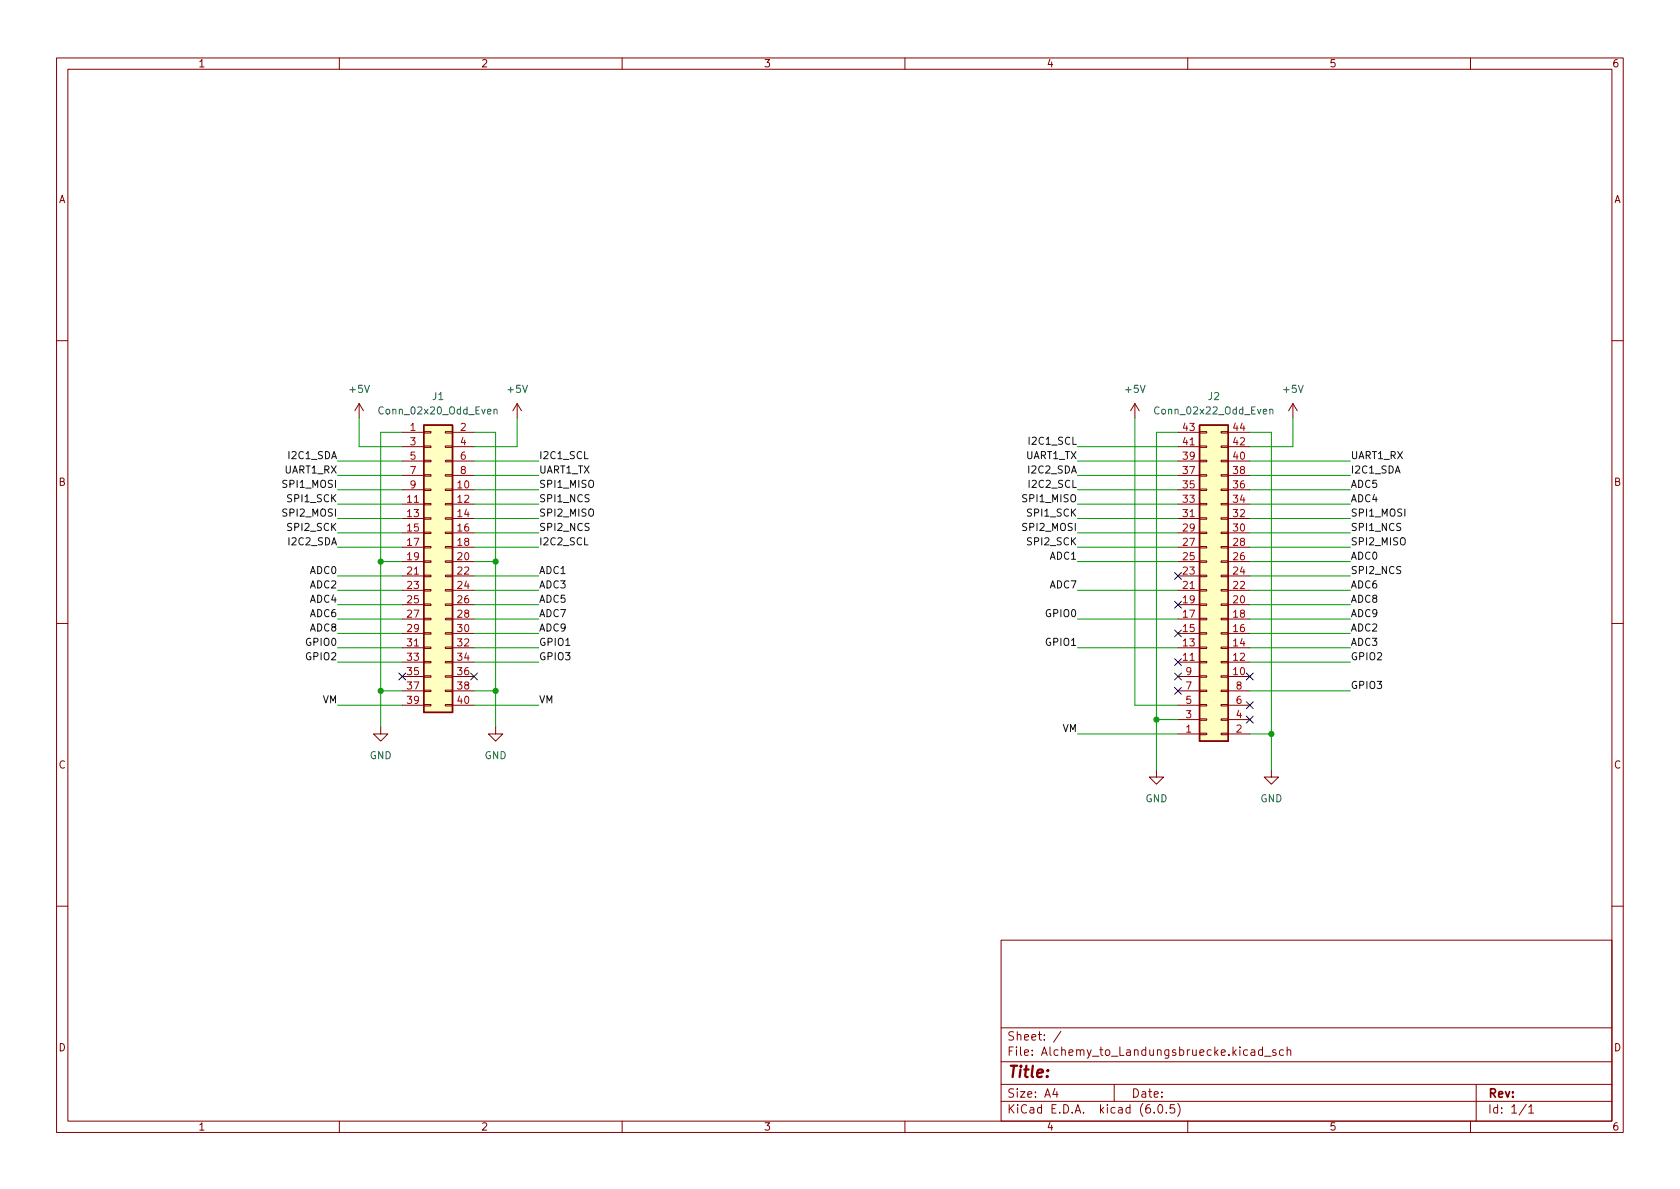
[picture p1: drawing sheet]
(kicad_sch (version 20211123) (generator eeschema)

 (paper "A4")

 (lib_symbols
  (symbol "Connector_Generic:Conn_02x20_Odd_Even" (pin_names (offset 1.016) hide) (in_bom yes) (on_board yes)
   (property "Reference" "J" (id 0) (at 1.27 25.4 0) (effects (font (size 1.27 1.27))))
   (property "Value" "Conn_02x20_Odd_Even" (id 1) (at 1.27 -27.94 0) (effects (font (size 1.27 1.27))))
   (property "Footprint" "" (id 2) (at 0 0 0) (effects (font (size 1.27 1.27)) hide))
   (property "Datasheet" "~" (id 3) (at 0 0 0) (effects (font (size 1.27 1.27)) hide))
   (symbol "Conn_02x20_Odd_Even_1_1"
    (rectangle (start -1.27 -25.273) (end 0 -25.527) (stroke (width 0.1524) (type default) (color 0 0 0 0)) (fill (type none)))
    (rectangle (start -1.27 -22.733) (end 0 -22.987) (stroke (width 0.1524) (type default) (color 0 0 0 0)) (fill (type none)))
    (rectangle (start -1.27 -20.193) (end 0 -20.447) (stroke (width 0.1524) (type default) (color 0 0 0 0)) (fill (type none)))
    (rectangle (start -1.27 -17.653) (end 0 -17.907) (stroke (width 0.1524) (type default) (color 0 0 0 0)) (fill (type none)))
    (rectangle (start -1.27 -15.113) (end 0 -15.367) (stroke (width 0.1524) (type default) (color 0 0 0 0)) (fill (type none)))
    (rectangle (start -1.27 -12.573) (end 0 -12.827) (stroke (width 0.1524) (type default) (color 0 0 0 0)) (fill (type none)))
    (rectangle (start -1.27 -10.033) (end 0 -10.287) (stroke (width 0.1524) (type default) (color 0 0 0 0)) (fill (type none)))
    (rectangle (start -1.27 -7.493) (end 0 -7.747) (stroke (width 0.1524) (type default) (color 0 0 0 0)) (fill (type none)))
    (rectangle (start -1.27 -4.953) (end 0 -5.207) (stroke (width 0.1524) (type default) (color 0 0 0 0)) (fill (type none)))
    (rectangle (start -1.27 -2.413) (end 0 -2.667) (stroke (width 0.1524) (type default) (color 0 0 0 0)) (fill (type none)))
    (rectangle (start -1.27 0.127) (end 0 -0.127) (stroke (width 0.1524) (type default) (color 0 0 0 0)) (fill (type none)))
    (rectangle (start -1.27 2.667) (end 0 2.413) (stroke (width 0.1524) (type default) (color 0 0 0 0)) (fill (type none)))
    (rectangle (start -1.27 5.207) (end 0 4.953) (stroke (width 0.1524) (type default) (color 0 0 0 0)) (fill (type none)))
    (rectangle (start -1.27 7.747) (end 0 7.493) (stroke (width 0.1524) (type default) (color 0 0 0 0)) (fill (type none)))
    (rectangle (start -1.27 10.287) (end 0 10.033) (stroke (width 0.1524) (type default) (color 0 0 0 0)) (fill (type none)))
    (rectangle (start -1.27 12.827) (end 0 12.573) (stroke (width 0.1524) (type default) (color 0 0 0 0)) (fill (type none)))
    (rectangle (start -1.27 15.367) (end 0 15.113) (stroke (width 0.1524) (type default) (color 0 0 0 0)) (fill (type none)))
    (rectangle (start -1.27 17.907) (end 0 17.653) (stroke (width 0.1524) (type default) (color 0 0 0 0)) (fill (type none)))
    (rectangle (start -1.27 20.447) (end 0 20.193) (stroke (width 0.1524) (type default) (color 0 0 0 0)) (fill (type none)))
    (rectangle (start -1.27 22.987) (end 0 22.733) (stroke (width 0.1524) (type default) (color 0 0 0 0)) (fill (type none)))
    (rectangle (start -1.27 24.13) (end 3.81 -26.67) (stroke (width 0.254) (type default) (color 0 0 0 0)) (fill (type background)))
    (rectangle (start 3.81 -25.273) (end 2.54 -25.527) (stroke (width 0.1524) (type default) (color 0 0 0 0)) (fill (type none)))
    (rectangle (start 3.81 -22.733) (end 2.54 -22.987) (stroke (width 0.1524) (type default) (color 0 0 0 0)) (fill (type none)))
    (rectangle (start 3.81 -20.193) (end 2.54 -20.447) (stroke (width 0.1524) (type default) (color 0 0 0 0)) (fill (type none)))
    (rectangle (start 3.81 -17.653) (end 2.54 -17.907) (stroke (width 0.1524) (type default) (color 0 0 0 0)) (fill (type none)))
    (rectangle (start 3.81 -15.113) (end 2.54 -15.367) (stroke (width 0.1524) (type default) (color 0 0 0 0)) (fill (type none)))
    (rectangle (start 3.81 -12.573) (end 2.54 -12.827) (stroke (width 0.1524) (type default) (color 0 0 0 0)) (fill (type none)))
    (rectangle (start 3.81 -10.033) (end 2.54 -10.287) (stroke (width 0.1524) (type default) (color 0 0 0 0)) (fill (type none)))
    (rectangle (start 3.81 -7.493) (end 2.54 -7.747) (stroke (width 0.1524) (type default) (color 0 0 0 0)) (fill (type none)))
    (rectangle (start 3.81 -4.953) (end 2.54 -5.207) (stroke (width 0.1524) (type default) (color 0 0 0 0)) (fill (type none)))
    (rectangle (start 3.81 -2.413) (end 2.54 -2.667) (stroke (width 0.1524) (type default) (color 0 0 0 0)) (fill (type none)))
    (rectangle (start 3.81 0.127) (end 2.54 -0.127) (stroke (width 0.1524) (type default) (color 0 0 0 0)) (fill (type none)))
    (rectangle (start 3.81 2.667) (end 2.54 2.413) (stroke (width 0.1524) (type default) (color 0 0 0 0)) (fill (type none)))
    (rectangle (start 3.81 5.207) (end 2.54 4.953) (stroke (width 0.1524) (type default) (color 0 0 0 0)) (fill (type none)))
    (rectangle (start 3.81 7.747) (end 2.54 7.493) (stroke (width 0.1524) (type default) (color 0 0 0 0)) (fill (type none)))
    (rectangle (start 3.81 10.287) (end 2.54 10.033) (stroke (width 0.1524) (type default) (color 0 0 0 0)) (fill (type none)))
    (rectangle (start 3.81 12.827) (end 2.54 12.573) (stroke (width 0.1524) (type default) (color 0 0 0 0)) (fill (type none)))
    (rectangle (start 3.81 15.367) (end 2.54 15.113) (stroke (width 0.1524) (type default) (color 0 0 0 0)) (fill (type none)))
    (rectangle (start 3.81 17.907) (end 2.54 17.653) (stroke (width 0.1524) (type default) (color 0 0 0 0)) (fill (type none)))
    (rectangle (start 3.81 20.447) (end 2.54 20.193) (stroke (width 0.1524) (type default) (color 0 0 0 0)) (fill (type none)))
    (rectangle (start 3.81 22.987) (end 2.54 22.733) (stroke (width 0.1524) (type default) (color 0 0 0 0)) (fill (type none)))
    (pin passive line (at -5.08 22.86 0) (length 3.81) (name "Pin_1" (effects (font (size 1.27 1.27)))) (number "1" (effects (font (size 1.27 1.27)))))
    (pin passive line (at 7.62 12.7 180) (length 3.81) (name "Pin_10" (effects (font (size 1.27 1.27)))) (number "10" (effects (font (size 1.27 1.27)))))
    (pin passive line (at -5.08 10.16 0) (length 3.81) (name "Pin_11" (effects (font (size 1.27 1.27)))) (number "11" (effects (font (size 1.27 1.27)))))
    (pin passive line (at 7.62 10.16 180) (length 3.81) (name "Pin_12" (effects (font (size 1.27 1.27)))) (number "12" (effects (font (size 1.27 1.27)))))
    (pin passive line (at -5.08 7.62 0) (length 3.81) (name "Pin_13" (effects (font (size 1.27 1.27)))) (number "13" (effects (font (size 1.27 1.27)))))
    (pin passive line (at 7.62 7.62 180) (length 3.81) (name "Pin_14" (effects (font (size 1.27 1.27)))) (number "14" (effects (font (size 1.27 1.27)))))
    (pin passive line (at -5.08 5.08 0) (length 3.81) (name "Pin_15" (effects (font (size 1.27 1.27)))) (number "15" (effects (font (size 1.27 1.27)))))
    (pin passive line (at 7.62 5.08 180) (length 3.81) (name "Pin_16" (effects (font (size 1.27 1.27)))) (number "16" (effects (font (size 1.27 1.27)))))
    (pin passive line (at -5.08 2.54 0) (length 3.81) (name "Pin_17" (effects (font (size 1.27 1.27)))) (number "17" (effects (font (size 1.27 1.27)))))
    (pin passive line (at 7.62 2.54 180) (length 3.81) (name "Pin_18" (effects (font (size 1.27 1.27)))) (number "18" (effects (font (size 1.27 1.27)))))
    (pin passive line (at -5.08 0 0) (length 3.81) (name "Pin_19" (effects (font (size 1.27 1.27)))) (number "19" (effects (font (size 1.27 1.27)))))
    (pin passive line (at 7.62 22.86 180) (length 3.81) (name "Pin_2" (effects (font (size 1.27 1.27)))) (number "2" (effects (font (size 1.27 1.27)))))
    (pin passive line (at 7.62 0 180) (length 3.81) (name "Pin_20" (effects (font (size 1.27 1.27)))) (number "20" (effects (font (size 1.27 1.27)))))
    (pin passive line (at -5.08 -2.54 0) (length 3.81) (name "Pin_21" (effects (font (size 1.27 1.27)))) (number "21" (effects (font (size 1.27 1.27)))))
    (pin passive line (at 7.62 -2.54 180) (length 3.81) (name "Pin_22" (effects (font (size 1.27 1.27)))) (number "22" (effects (font (size 1.27 1.27)))))
    (pin passive line (at -5.08 -5.08 0) (length 3.81) (name "Pin_23" (effects (font (size 1.27 1.27)))) (number "23" (effects (font (size 1.27 1.27)))))
    (pin passive line (at 7.62 -5.08 180) (length 3.81) (name "Pin_24" (effects (font (size 1.27 1.27)))) (number "24" (effects (font (size 1.27 1.27)))))
    (pin passive line (at -5.08 -7.62 0) (length 3.81) (name "Pin_25" (effects (font (size 1.27 1.27)))) (number "25" (effects (font (size 1.27 1.27)))))
    (pin passive line (at 7.62 -7.62 180) (length 3.81) (name "Pin_26" (effects (font (size 1.27 1.27)))) (number "26" (effects (font (size 1.27 1.27)))))
    (pin passive line (at -5.08 -10.16 0) (length 3.81) (name "Pin_27" (effects (font (size 1.27 1.27)))) (number "27" (effects (font (size 1.27 1.27)))))
    (pin passive line (at 7.62 -10.16 180) (length 3.81) (name "Pin_28" (effects (font (size 1.27 1.27)))) (number "28" (effects (font (size 1.27 1.27)))))
    (pin passive line (at -5.08 -12.7 0) (length 3.81) (name "Pin_29" (effects (font (size 1.27 1.27)))) (number "29" (effects (font (size 1.27 1.27)))))
    (pin passive line (at -5.08 20.32 0) (length 3.81) (name "Pin_3" (effects (font (size 1.27 1.27)))) (number "3" (effects (font (size 1.27 1.27)))))
    (pin passive line (at 7.62 -12.7 180) (length 3.81) (name "Pin_30" (effects (font (size 1.27 1.27)))) (number "30" (effects (font (size 1.27 1.27)))))
    (pin passive line (at -5.08 -15.24 0) (length 3.81) (name "Pin_31" (effects (font (size 1.27 1.27)))) (number "31" (effects (font (size 1.27 1.27)))))
    (pin passive line (at 7.62 -15.24 180) (length 3.81) (name "Pin_32" (effects (font (size 1.27 1.27)))) (number "32" (effects (font (size 1.27 1.27)))))
    (pin passive line (at -5.08 -17.78 0) (length 3.81) (name "Pin_33" (effects (font (size 1.27 1.27)))) (number "33" (effects (font (size 1.27 1.27)))))
    (pin passive line (at 7.62 -17.78 180) (length 3.81) (name "Pin_34" (effects (font (size 1.27 1.27)))) (number "34" (effects (font (size 1.27 1.27)))))
    (pin passive line (at -5.08 -20.32 0) (length 3.81) (name "Pin_35" (effects (font (size 1.27 1.27)))) (number "35" (effects (font (size 1.27 1.27)))))
    (pin passive line (at 7.62 -20.32 180) (length 3.81) (name "Pin_36" (effects (font (size 1.27 1.27)))) (number "36" (effects (font (size 1.27 1.27)))))
    (pin passive line (at -5.08 -22.86 0) (length 3.81) (name "Pin_37" (effects (font (size 1.27 1.27)))) (number "37" (effects (font (size 1.27 1.27)))))
    (pin passive line (at 7.62 -22.86 180) (length 3.81) (name "Pin_38" (effects (font (size 1.27 1.27)))) (number "38" (effects (font (size 1.27 1.27)))))
    (pin passive line (at -5.08 -25.4 0) (length 3.81) (name "Pin_39" (effects (font (size 1.27 1.27)))) (number "39" (effects (font (size 1.27 1.27)))))
    (pin passive line (at 7.62 20.32 180) (length 3.81) (name "Pin_4" (effects (font (size 1.27 1.27)))) (number "4" (effects (font (size 1.27 1.27)))))
    (pin passive line (at 7.62 -25.4 180) (length 3.81) (name "Pin_40" (effects (font (size 1.27 1.27)))) (number "40" (effects (font (size 1.27 1.27)))))
    (pin passive line (at -5.08 17.78 0) (length 3.81) (name "Pin_5" (effects (font (size 1.27 1.27)))) (number "5" (effects (font (size 1.27 1.27)))))
    (pin passive line (at 7.62 17.78 180) (length 3.81) (name "Pin_6" (effects (font (size 1.27 1.27)))) (number "6" (effects (font (size 1.27 1.27)))))
    (pin passive line (at -5.08 15.24 0) (length 3.81) (name "Pin_7" (effects (font (size 1.27 1.27)))) (number "7" (effects (font (size 1.27 1.27)))))
    (pin passive line (at 7.62 15.24 180) (length 3.81) (name "Pin_8" (effects (font (size 1.27 1.27)))) (number "8" (effects (font (size 1.27 1.27)))))
    (pin passive line (at -5.08 12.7 0) (length 3.81) (name "Pin_9" (effects (font (size 1.27 1.27)))) (number "9" (effects (font (size 1.27 1.27)))))))
  (symbol "Connector_Generic:Conn_02x22_Odd_Even" (pin_names (offset 1.016) hide) (in_bom yes) (on_board yes)
   (property "Reference" "J" (id 0) (at 1.27 27.94 0) (effects (font (size 1.27 1.27))))
   (property "Value" "Conn_02x22_Odd_Even" (id 1) (at 1.27 -30.48 0) (effects (font (size 1.27 1.27))))
   (property "Footprint" "" (id 2) (at 0 0 0) (effects (font (size 1.27 1.27)) hide))
   (property "Datasheet" "~" (id 3) (at 0 0 0) (effects (font (size 1.27 1.27)) hide))
   (symbol "Conn_02x22_Odd_Even_1_1"
    (rectangle (start -1.27 -27.813) (end 0 -28.067) (stroke (width 0.1524) (type default) (color 0 0 0 0)) (fill (type none)))
    (rectangle (start -1.27 -25.273) (end 0 -25.527) (stroke (width 0.1524) (type default) (color 0 0 0 0)) (fill (type none)))
    (rectangle (start -1.27 -22.733) (end 0 -22.987) (stroke (width 0.1524) (type default) (color 0 0 0 0)) (fill (type none)))
    (rectangle (start -1.27 -20.193) (end 0 -20.447) (stroke (width 0.1524) (type default) (color 0 0 0 0)) (fill (type none)))
    (rectangle (start -1.27 -17.653) (end 0 -17.907) (stroke (width 0.1524) (type default) (color 0 0 0 0)) (fill (type none)))
    (rectangle (start -1.27 -15.113) (end 0 -15.367) (stroke (width 0.1524) (type default) (color 0 0 0 0)) (fill (type none)))
    (rectangle (start -1.27 -12.573) (end 0 -12.827) (stroke (width 0.1524) (type default) (color 0 0 0 0)) (fill (type none)))
    (rectangle (start -1.27 -10.033) (end 0 -10.287) (stroke (width 0.1524) (type default) (color 0 0 0 0)) (fill (type none)))
    (rectangle (start -1.27 -7.493) (end 0 -7.747) (stroke (width 0.1524) (type default) (color 0 0 0 0)) (fill (type none)))
    (rectangle (start -1.27 -4.953) (end 0 -5.207) (stroke (width 0.1524) (type default) (color 0 0 0 0)) (fill (type none)))
    (rectangle (start -1.27 -2.413) (end 0 -2.667) (stroke (width 0.1524) (type default) (color 0 0 0 0)) (fill (type none)))
    (rectangle (start -1.27 0.127) (end 0 -0.127) (stroke (width 0.1524) (type default) (color 0 0 0 0)) (fill (type none)))
    (rectangle (start -1.27 2.667) (end 0 2.413) (stroke (width 0.1524) (type default) (color 0 0 0 0)) (fill (type none)))
    (rectangle (start -1.27 5.207) (end 0 4.953) (stroke (width 0.1524) (type default) (color 0 0 0 0)) (fill (type none)))
    (rectangle (start -1.27 7.747) (end 0 7.493) (stroke (width 0.1524) (type default) (color 0 0 0 0)) (fill (type none)))
    (rectangle (start -1.27 10.287) (end 0 10.033) (stroke (width 0.1524) (type default) (color 0 0 0 0)) (fill (type none)))
    (rectangle (start -1.27 12.827) (end 0 12.573) (stroke (width 0.1524) (type default) (color 0 0 0 0)) (fill (type none)))
    (rectangle (start -1.27 15.367) (end 0 15.113) (stroke (width 0.1524) (type default) (color 0 0 0 0)) (fill (type none)))
    (rectangle (start -1.27 17.907) (end 0 17.653) (stroke (width 0.1524) (type default) (color 0 0 0 0)) (fill (type none)))
    (rectangle (start -1.27 20.447) (end 0 20.193) (stroke (width 0.1524) (type default) (color 0 0 0 0)) (fill (type none)))
    (rectangle (start -1.27 22.987) (end 0 22.733) (stroke (width 0.1524) (type default) (color 0 0 0 0)) (fill (type none)))
    (rectangle (start -1.27 25.527) (end 0 25.273) (stroke (width 0.1524) (type default) (color 0 0 0 0)) (fill (type none)))
    (rectangle (start -1.27 26.67) (end 3.81 -29.21) (stroke (width 0.254) (type default) (color 0 0 0 0)) (fill (type background)))
    (rectangle (start 3.81 -27.813) (end 2.54 -28.067) (stroke (width 0.1524) (type default) (color 0 0 0 0)) (fill (type none)))
    (rectangle (start 3.81 -25.273) (end 2.54 -25.527) (stroke (width 0.1524) (type default) (color 0 0 0 0)) (fill (type none)))
    (rectangle (start 3.81 -22.733) (end 2.54 -22.987) (stroke (width 0.1524) (type default) (color 0 0 0 0)) (fill (type none)))
    (rectangle (start 3.81 -20.193) (end 2.54 -20.447) (stroke (width 0.1524) (type default) (color 0 0 0 0)) (fill (type none)))
    (rectangle (start 3.81 -17.653) (end 2.54 -17.907) (stroke (width 0.1524) (type default) (color 0 0 0 0)) (fill (type none)))
    (rectangle (start 3.81 -15.113) (end 2.54 -15.367) (stroke (width 0.1524) (type default) (color 0 0 0 0)) (fill (type none)))
    (rectangle (start 3.81 -12.573) (end 2.54 -12.827) (stroke (width 0.1524) (type default) (color 0 0 0 0)) (fill (type none)))
    (rectangle (start 3.81 -10.033) (end 2.54 -10.287) (stroke (width 0.1524) (type default) (color 0 0 0 0)) (fill (type none)))
    (rectangle (start 3.81 -7.493) (end 2.54 -7.747) (stroke (width 0.1524) (type default) (color 0 0 0 0)) (fill (type none)))
    (rectangle (start 3.81 -4.953) (end 2.54 -5.207) (stroke (width 0.1524) (type default) (color 0 0 0 0)) (fill (type none)))
    (rectangle (start 3.81 -2.413) (end 2.54 -2.667) (stroke (width 0.1524) (type default) (color 0 0 0 0)) (fill (type none)))
    (rectangle (start 3.81 0.127) (end 2.54 -0.127) (stroke (width 0.1524) (type default) (color 0 0 0 0)) (fill (type none)))
    (rectangle (start 3.81 2.667) (end 2.54 2.413) (stroke (width 0.1524) (type default) (color 0 0 0 0)) (fill (type none)))
    (rectangle (start 3.81 5.207) (end 2.54 4.953) (stroke (width 0.1524) (type default) (color 0 0 0 0)) (fill (type none)))
    (rectangle (start 3.81 7.747) (end 2.54 7.493) (stroke (width 0.1524) (type default) (color 0 0 0 0)) (fill (type none)))
    (rectangle (start 3.81 10.287) (end 2.54 10.033) (stroke (width 0.1524) (type default) (color 0 0 0 0)) (fill (type none)))
    (rectangle (start 3.81 12.827) (end 2.54 12.573) (stroke (width 0.1524) (type default) (color 0 0 0 0)) (fill (type none)))
    (rectangle (start 3.81 15.367) (end 2.54 15.113) (stroke (width 0.1524) (type default) (color 0 0 0 0)) (fill (type none)))
    (rectangle (start 3.81 17.907) (end 2.54 17.653) (stroke (width 0.1524) (type default) (color 0 0 0 0)) (fill (type none)))
    (rectangle (start 3.81 20.447) (end 2.54 20.193) (stroke (width 0.1524) (type default) (color 0 0 0 0)) (fill (type none)))
    (rectangle (start 3.81 22.987) (end 2.54 22.733) (stroke (width 0.1524) (type default) (color 0 0 0 0)) (fill (type none)))
    (rectangle (start 3.81 25.527) (end 2.54 25.273) (stroke (width 0.1524) (type default) (color 0 0 0 0)) (fill (type none)))
    (pin passive line (at -5.08 25.4 0) (length 3.81) (name "Pin_1" (effects (font (size 1.27 1.27)))) (number "1" (effects (font (size 1.27 1.27)))))
    (pin passive line (at 7.62 15.24 180) (length 3.81) (name "Pin_10" (effects (font (size 1.27 1.27)))) (number "10" (effects (font (size 1.27 1.27)))))
    (pin passive line (at -5.08 12.7 0) (length 3.81) (name "Pin_11" (effects (font (size 1.27 1.27)))) (number "11" (effects (font (size 1.27 1.27)))))
    (pin passive line (at 7.62 12.7 180) (length 3.81) (name "Pin_12" (effects (font (size 1.27 1.27)))) (number "12" (effects (font (size 1.27 1.27)))))
    (pin passive line (at -5.08 10.16 0) (length 3.81) (name "Pin_13" (effects (font (size 1.27 1.27)))) (number "13" (effects (font (size 1.27 1.27)))))
    (pin passive line (at 7.62 10.16 180) (length 3.81) (name "Pin_14" (effects (font (size 1.27 1.27)))) (number "14" (effects (font (size 1.27 1.27)))))
    (pin passive line (at -5.08 7.62 0) (length 3.81) (name "Pin_15" (effects (font (size 1.27 1.27)))) (number "15" (effects (font (size 1.27 1.27)))))
    (pin passive line (at 7.62 7.62 180) (length 3.81) (name "Pin_16" (effects (font (size 1.27 1.27)))) (number "16" (effects (font (size 1.27 1.27)))))
    (pin passive line (at -5.08 5.08 0) (length 3.81) (name "Pin_17" (effects (font (size 1.27 1.27)))) (number "17" (effects (font (size 1.27 1.27)))))
    (pin passive line (at 7.62 5.08 180) (length 3.81) (name "Pin_18" (effects (font (size 1.27 1.27)))) (number "18" (effects (font (size 1.27 1.27)))))
    (pin passive line (at -5.08 2.54 0) (length 3.81) (name "Pin_19" (effects (font (size 1.27 1.27)))) (number "19" (effects (font (size 1.27 1.27)))))
    (pin passive line (at 7.62 25.4 180) (length 3.81) (name "Pin_2" (effects (font (size 1.27 1.27)))) (number "2" (effects (font (size 1.27 1.27)))))
    (pin passive line (at 7.62 2.54 180) (length 3.81) (name "Pin_20" (effects (font (size 1.27 1.27)))) (number "20" (effects (font (size 1.27 1.27)))))
    (pin passive line (at -5.08 0 0) (length 3.81) (name "Pin_21" (effects (font (size 1.27 1.27)))) (number "21" (effects (font (size 1.27 1.27)))))
    (pin passive line (at 7.62 0 180) (length 3.81) (name "Pin_22" (effects (font (size 1.27 1.27)))) (number "22" (effects (font (size 1.27 1.27)))))
    (pin passive line (at -5.08 -2.54 0) (length 3.81) (name "Pin_23" (effects (font (size 1.27 1.27)))) (number "23" (effects (font (size 1.27 1.27)))))
    (pin passive line (at 7.62 -2.54 180) (length 3.81) (name "Pin_24" (effects (font (size 1.27 1.27)))) (number "24" (effects (font (size 1.27 1.27)))))
    (pin passive line (at -5.08 -5.08 0) (length 3.81) (name "Pin_25" (effects (font (size 1.27 1.27)))) (number "25" (effects (font (size 1.27 1.27)))))
    (pin passive line (at 7.62 -5.08 180) (length 3.81) (name "Pin_26" (effects (font (size 1.27 1.27)))) (number "26" (effects (font (size 1.27 1.27)))))
    (pin passive line (at -5.08 -7.62 0) (length 3.81) (name "Pin_27" (effects (font (size 1.27 1.27)))) (number "27" (effects (font (size 1.27 1.27)))))
    (pin passive line (at 7.62 -7.62 180) (length 3.81) (name "Pin_28" (effects (font (size 1.27 1.27)))) (number "28" (effects (font (size 1.27 1.27)))))
    (pin passive line (at -5.08 -10.16 0) (length 3.81) (name "Pin_29" (effects (font (size 1.27 1.27)))) (number "29" (effects (font (size 1.27 1.27)))))
    (pin passive line (at -5.08 22.86 0) (length 3.81) (name "Pin_3" (effects (font (size 1.27 1.27)))) (number "3" (effects (font (size 1.27 1.27)))))
    (pin passive line (at 7.62 -10.16 180) (length 3.81) (name "Pin_30" (effects (font (size 1.27 1.27)))) (number "30" (effects (font (size 1.27 1.27)))))
    (pin passive line (at -5.08 -12.7 0) (length 3.81) (name "Pin_31" (effects (font (size 1.27 1.27)))) (number "31" (effects (font (size 1.27 1.27)))))
    (pin passive line (at 7.62 -12.7 180) (length 3.81) (name "Pin_32" (effects (font (size 1.27 1.27)))) (number "32" (effects (font (size 1.27 1.27)))))
    (pin passive line (at -5.08 -15.24 0) (length 3.81) (name "Pin_33" (effects (font (size 1.27 1.27)))) (number "33" (effects (font (size 1.27 1.27)))))
    (pin passive line (at 7.62 -15.24 180) (length 3.81) (name "Pin_34" (effects (font (size 1.27 1.27)))) (number "34" (effects (font (size 1.27 1.27)))))
    (pin passive line (at -5.08 -17.78 0) (length 3.81) (name "Pin_35" (effects (font (size 1.27 1.27)))) (number "35" (effects (font (size 1.27 1.27)))))
    (pin passive line (at 7.62 -17.78 180) (length 3.81) (name "Pin_36" (effects (font (size 1.27 1.27)))) (number "36" (effects (font (size 1.27 1.27)))))
    (pin passive line (at -5.08 -20.32 0) (length 3.81) (name "Pin_37" (effects (font (size 1.27 1.27)))) (number "37" (effects (font (size 1.27 1.27)))))
    (pin passive line (at 7.62 -20.32 180) (length 3.81) (name "Pin_38" (effects (font (size 1.27 1.27)))) (number "38" (effects (font (size 1.27 1.27)))))
    (pin passive line (at -5.08 -22.86 0) (length 3.81) (name "Pin_39" (effects (font (size 1.27 1.27)))) (number "39" (effects (font (size 1.27 1.27)))))
    (pin passive line (at 7.62 22.86 180) (length 3.81) (name "Pin_4" (effects (font (size 1.27 1.27)))) (number "4" (effects (font (size 1.27 1.27)))))
    (pin passive line (at 7.62 -22.86 180) (length 3.81) (name "Pin_40" (effects (font (size 1.27 1.27)))) (number "40" (effects (font (size 1.27 1.27)))))
    (pin passive line (at -5.08 -25.4 0) (length 3.81) (name "Pin_41" (effects (font (size 1.27 1.27)))) (number "41" (effects (font (size 1.27 1.27)))))
    (pin passive line (at 7.62 -25.4 180) (length 3.81) (name "Pin_42" (effects (font (size 1.27 1.27)))) (number "42" (effects (font (size 1.27 1.27)))))
    (pin passive line (at -5.08 -27.94 0) (length 3.81) (name "Pin_43" (effects (font (size 1.27 1.27)))) (number "43" (effects (font (size 1.27 1.27)))))
    (pin passive line (at 7.62 -27.94 180) (length 3.81) (name "Pin_44" (effects (font (size 1.27 1.27)))) (number "44" (effects (font (size 1.27 1.27)))))
    (pin passive line (at -5.08 20.32 0) (length 3.81) (name "Pin_5" (effects (font (size 1.27 1.27)))) (number "5" (effects (font (size 1.27 1.27)))))
    (pin passive line (at 7.62 20.32 180) (length 3.81) (name "Pin_6" (effects (font (size 1.27 1.27)))) (number "6" (effects (font (size 1.27 1.27)))))
    (pin passive line (at -5.08 17.78 0) (length 3.81) (name "Pin_7" (effects (font (size 1.27 1.27)))) (number "7" (effects (font (size 1.27 1.27)))))
    (pin passive line (at 7.62 17.78 180) (length 3.81) (name "Pin_8" (effects (font (size 1.27 1.27)))) (number "8" (effects (font (size 1.27 1.27)))))
    (pin passive line (at -5.08 15.24 0) (length 3.81) (name "Pin_9" (effects (font (size 1.27 1.27)))) (number "9" (effects (font (size 1.27 1.27)))))))
  (symbol "power:+5V" (power) (pin_names (offset 0)) (in_bom yes) (on_board yes)
   (property "Reference" "#PWR" (id 0) (at 0 -3.81 0) (effects (font (size 1.27 1.27)) hide))
   (property "Value" "+5V" (id 1) (at 0 3.556 0) (effects (font (size 1.27 1.27))))
   (property "Footprint" "" (id 2) (at 0 0 0) (effects (font (size 1.27 1.27)) hide))
   (property "Datasheet" "" (id 3) (at 0 0 0) (effects (font (size 1.27 1.27)) hide))
   (symbol "+5V_0_1"
    (polyline (pts (xy -0.762 1.27) (xy 0 2.54)) (stroke (width 0) (type default) (color 0 0 0 0)) (fill (type none)))
    (polyline (pts (xy 0 0) (xy 0 2.54)) (stroke (width 0) (type default) (color 0 0 0 0)) (fill (type none)))
    (polyline (pts (xy 0 2.54) (xy 0.762 1.27)) (stroke (width 0) (type default) (color 0 0 0 0)) (fill (type none))))
   (symbol "+5V_1_1"
    (pin power_in line (at 0 0 90) (length 0) hide (name "+5V" (effects (font (size 1.27 1.27)))) (number "1" (effects (font (size 1.27 1.27)))))))
  (symbol "power:GND" (power) (pin_names (offset 0)) (in_bom yes) (on_board yes)
   (property "Reference" "#PWR" (id 0) (at 0 -6.35 0) (effects (font (size 1.27 1.27)) hide))
   (property "Value" "GND" (id 1) (at 0 -3.81 0) (effects (font (size 1.27 1.27))))
   (property "Footprint" "" (id 2) (at 0 0 0) (effects (font (size 1.27 1.27)) hide))
   (property "Datasheet" "" (id 3) (at 0 0 0) (effects (font (size 1.27 1.27)) hide))
   (symbol "GND_0_1"
    (polyline (pts (xy 0 0) (xy 0 -1.27) (xy 1.27 -1.27) (xy 0 -2.54) (xy -1.27 -1.27) (xy 0 -1.27)) (stroke (width 0) (type default) (color 0 0 0 0)) (fill (type none))))
   (symbol "GND_1_1"
    (pin power_in line (at 0 0 270) (length 0) hide (name "GND" (effects (font (size 1.27 1.27)))) (number "1" (effects (font (size 1.27 1.27))))))))

 (junction (at 67.31 121.92) (diameter 0) (color 0 0 0 0))
 (junction (at 67.31 99.06) (diameter 0) (color 0 0 0 0))
 (junction (at 224.79 129.54) (diameter 0) (color 0 0 0 0))
 (junction (at 87.63 121.92) (diameter 0) (color 0 0 0 0))
 (junction (at 204.47 127) (diameter 0) (color 0 0 0 0))
 (junction (at 87.63 99.06) (diameter 0) (color 0 0 0 0))

 (no_connect (at 83.82 119.38))
 (no_connect (at 71.12 119.38))
 (no_connect (at 208.28 106.68))
 (no_connect (at 220.98 119.38))
 (no_connect (at 208.28 119.38))
 (no_connect (at 208.28 116.84))
 (no_connect (at 208.28 111.76))
 (no_connect (at 208.28 121.92))
 (no_connect (at 220.98 127))
 (no_connect (at 220.98 124.46))
 (no_connect (at 208.28 101.6))

 (wire (pts (xy 190.5 91.44) (xy 208.28 91.44)) (stroke (width 0) (type default) (color 0 0 0 0)))
 (wire (pts (xy 220.98 101.6) (xy 238.76 101.6)) (stroke (width 0) (type default) (color 0 0 0 0)))
 (wire (pts (xy 190.5 93.98) (xy 208.28 93.98)) (stroke (width 0) (type default) (color 0 0 0 0)))
 (wire (pts (xy 59.69 124.46) (xy 71.12 124.46)) (stroke (width 0) (type default) (color 0 0 0 0)))
 (wire (pts (xy 67.31 99.06) (xy 67.31 76.2)) (stroke (width 0) (type default) (color 0 0 0 0)))
 (wire (pts (xy 220.98 129.54) (xy 224.79 129.54)) (stroke (width 0) (type default) (color 0 0 0 0)))
 (wire (pts (xy 59.69 91.44) (xy 71.12 91.44)) (stroke (width 0) (type default) (color 0 0 0 0)))
 (wire (pts (xy 220.98 93.98) (xy 238.76 93.98)) (stroke (width 0) (type default) (color 0 0 0 0)))
 (wire (pts (xy 59.69 96.52) (xy 71.12 96.52)) (stroke (width 0) (type default) (color 0 0 0 0)))
 (wire (pts (xy 190.5 86.36) (xy 208.28 86.36)) (stroke (width 0) (type default) (color 0 0 0 0)))
 (wire (pts (xy 220.98 109.22) (xy 238.76 109.22)) (stroke (width 0) (type default) (color 0 0 0 0)))
 (wire (pts (xy 190.5 129.54) (xy 208.28 129.54)) (stroke (width 0) (type default) (color 0 0 0 0)))
 (wire (pts (xy 59.69 101.6) (xy 71.12 101.6)) (stroke (width 0) (type default) (color 0 0 0 0)))
 (wire (pts (xy 83.82 116.84) (xy 95.25 116.84)) (stroke (width 0) (type default) (color 0 0 0 0)))
 (wire (pts (xy 59.69 86.36) (xy 71.12 86.36)) (stroke (width 0) (type default) (color 0 0 0 0)))
 (wire (pts (xy 83.82 114.3) (xy 95.25 114.3)) (stroke (width 0) (type default) (color 0 0 0 0)))
 (wire (pts (xy 83.82 81.28) (xy 95.25 81.28)) (stroke (width 0) (type default) (color 0 0 0 0)))
 (wire (pts (xy 59.69 106.68) (xy 71.12 106.68)) (stroke (width 0) (type default) (color 0 0 0 0)))
 (wire (pts (xy 87.63 76.2) (xy 87.63 99.06)) (stroke (width 0) (type default) (color 0 0 0 0)))
 (wire (pts (xy 67.31 99.06) (xy 71.12 99.06)) (stroke (width 0) (type default) (color 0 0 0 0)))
 (wire (pts (xy 83.82 99.06) (xy 87.63 99.06)) (stroke (width 0) (type default) (color 0 0 0 0)))
 (wire (pts (xy 71.12 78.74) (xy 63.5 78.74)) (stroke (width 0) (type default) (color 0 0 0 0)))
 (wire (pts (xy 220.98 88.9) (xy 238.76 88.9)) (stroke (width 0) (type default) (color 0 0 0 0)))
 (wire (pts (xy 87.63 121.92) (xy 87.63 128.27)) (stroke (width 0) (type default) (color 0 0 0 0)))
 (wire (pts (xy 59.69 111.76) (xy 71.12 111.76)) (stroke (width 0) (type default) (color 0 0 0 0)))
 (wire (pts (xy 83.82 78.74) (xy 91.44 78.74)) (stroke (width 0) (type default) (color 0 0 0 0)))
 (wire (pts (xy 87.63 99.06) (xy 87.63 121.92)) (stroke (width 0) (type default) (color 0 0 0 0)))
 (wire (pts (xy 83.82 76.2) (xy 87.63 76.2)) (stroke (width 0) (type default) (color 0 0 0 0)))
 (wire (pts (xy 67.31 121.92) (xy 67.31 99.06)) (stroke (width 0) (type default) (color 0 0 0 0)))
 (wire (pts (xy 83.82 91.44) (xy 95.25 91.44)) (stroke (width 0) (type default) (color 0 0 0 0)))
 (wire (pts (xy 208.28 76.2) (xy 204.47 76.2)) (stroke (width 0) (type default) (color 0 0 0 0)))
 (wire (pts (xy 83.82 109.22) (xy 95.25 109.22)) (stroke (width 0) (type default) (color 0 0 0 0)))
 (wire (pts (xy 220.98 99.06) (xy 238.76 99.06)) (stroke (width 0) (type default) (color 0 0 0 0)))
 (wire (pts (xy 83.82 101.6) (xy 95.25 101.6)) (stroke (width 0) (type default) (color 0 0 0 0)))
 (wire (pts (xy 83.82 88.9) (xy 95.25 88.9)) (stroke (width 0) (type default) (color 0 0 0 0)))
 (wire (pts (xy 59.69 109.22) (xy 71.12 109.22)) (stroke (width 0) (type default) (color 0 0 0 0)))
 (wire (pts (xy 59.69 93.98) (xy 71.12 93.98)) (stroke (width 0) (type default) (color 0 0 0 0)))
 (wire (pts (xy 83.82 96.52) (xy 95.25 96.52)) (stroke (width 0) (type default) (color 0 0 0 0)))
 (wire (pts (xy 224.79 76.2) (xy 220.98 76.2)) (stroke (width 0) (type default) (color 0 0 0 0)))
 (wire (pts (xy 59.69 88.9) (xy 71.12 88.9)) (stroke (width 0) (type default) (color 0 0 0 0)))
 (wire (pts (xy 190.5 78.74) (xy 208.28 78.74)) (stroke (width 0) (type default) (color 0 0 0 0)))
 (wire (pts (xy 204.47 127) (xy 208.28 127)) (stroke (width 0) (type default) (color 0 0 0 0)))
 (wire (pts (xy 220.98 111.76) (xy 238.76 111.76)) (stroke (width 0) (type default) (color 0 0 0 0)))
 (wire (pts (xy 59.69 81.28) (xy 71.12 81.28)) (stroke (width 0) (type default) (color 0 0 0 0)))
 (wire (pts (xy 83.82 93.98) (xy 95.25 93.98)) (stroke (width 0) (type default) (color 0 0 0 0)))
 (wire (pts (xy 220.98 83.82) (xy 238.76 83.82)) (stroke (width 0) (type default) (color 0 0 0 0)))
 (wire (pts (xy 220.98 91.44) (xy 238.76 91.44)) (stroke (width 0) (type default) (color 0 0 0 0)))
 (wire (pts (xy 204.47 127) (xy 204.47 135.89)) (stroke (width 0) (type default) (color 0 0 0 0)))
 (wire (pts (xy 83.82 83.82) (xy 95.25 83.82)) (stroke (width 0) (type default) (color 0 0 0 0)))
 (wire (pts (xy 67.31 128.27) (xy 67.31 121.92)) (stroke (width 0) (type default) (color 0 0 0 0)))
 (wire (pts (xy 83.82 104.14) (xy 95.25 104.14)) (stroke (width 0) (type default) (color 0 0 0 0)))
 (wire (pts (xy 83.82 106.68) (xy 95.25 106.68)) (stroke (width 0) (type default) (color 0 0 0 0)))
 (wire (pts (xy 220.98 121.92) (xy 238.76 121.92)) (stroke (width 0) (type default) (color 0 0 0 0)))
 (wire (pts (xy 190.5 88.9) (xy 208.28 88.9)) (stroke (width 0) (type default) (color 0 0 0 0)))
 (wire (pts (xy 220.98 104.14) (xy 238.76 104.14)) (stroke (width 0) (type default) (color 0 0 0 0)))
 (wire (pts (xy 59.69 83.82) (xy 71.12 83.82)) (stroke (width 0) (type default) (color 0 0 0 0)))
 (wire (pts (xy 190.5 96.52) (xy 208.28 96.52)) (stroke (width 0) (type default) (color 0 0 0 0)))
 (wire (pts (xy 220.98 96.52) (xy 238.76 96.52)) (stroke (width 0) (type default) (color 0 0 0 0)))
 (wire (pts (xy 67.31 76.2) (xy 71.12 76.2)) (stroke (width 0) (type default) (color 0 0 0 0)))
 (wire (pts (xy 91.44 78.74) (xy 91.44 73.66)) (stroke (width 0) (type default) (color 0 0 0 0)))
 (wire (pts (xy 83.82 121.92) (xy 87.63 121.92)) (stroke (width 0) (type default) (color 0 0 0 0)))
 (wire (pts (xy 59.69 114.3) (xy 71.12 114.3)) (stroke (width 0) (type default) (color 0 0 0 0)))
 (wire (pts (xy 224.79 129.54) (xy 224.79 76.2)) (stroke (width 0) (type default) (color 0 0 0 0)))
 (wire (pts (xy 59.69 116.84) (xy 71.12 116.84)) (stroke (width 0) (type default) (color 0 0 0 0)))
 (wire (pts (xy 220.98 78.74) (xy 228.6 78.74)) (stroke (width 0) (type default) (color 0 0 0 0)))
 (wire (pts (xy 190.5 83.82) (xy 208.28 83.82)) (stroke (width 0) (type default) (color 0 0 0 0)))
 (wire (pts (xy 59.69 104.14) (xy 71.12 104.14)) (stroke (width 0) (type default) (color 0 0 0 0)))
 (wire (pts (xy 220.98 86.36) (xy 238.76 86.36)) (stroke (width 0) (type default) (color 0 0 0 0)))
 (wire (pts (xy 190.5 109.22) (xy 208.28 109.22)) (stroke (width 0) (type default) (color 0 0 0 0)))
 (wire (pts (xy 67.31 121.92) (xy 71.12 121.92)) (stroke (width 0) (type default) (color 0 0 0 0)))
 (wire (pts (xy 204.47 76.2) (xy 204.47 127)) (stroke (width 0) (type default) (color 0 0 0 0)))
 (wire (pts (xy 220.98 114.3) (xy 238.76 114.3)) (stroke (width 0) (type default) (color 0 0 0 0)))
 (wire (pts (xy 83.82 86.36) (xy 95.25 86.36)) (stroke (width 0) (type default) (color 0 0 0 0)))
 (wire (pts (xy 200.66 124.46) (xy 200.66 73.66)) (stroke (width 0) (type default) (color 0 0 0 0)))
 (wire (pts (xy 220.98 106.68) (xy 238.76 106.68)) (stroke (width 0) (type default) (color 0 0 0 0)))
 (wire (pts (xy 83.82 124.46) (xy 95.25 124.46)) (stroke (width 0) (type default) (color 0 0 0 0)))
 (wire (pts (xy 220.98 116.84) (xy 238.76 116.84)) (stroke (width 0) (type default) (color 0 0 0 0)))
 (wire (pts (xy 190.5 81.28) (xy 208.28 81.28)) (stroke (width 0) (type default) (color 0 0 0 0)))
 (wire (pts (xy 63.5 78.74) (xy 63.5 73.66)) (stroke (width 0) (type default) (color 0 0 0 0)))
 (wire (pts (xy 228.6 78.74) (xy 228.6 73.66)) (stroke (width 0) (type default) (color 0 0 0 0)))
 (wire (pts (xy 220.98 81.28) (xy 238.76 81.28)) (stroke (width 0) (type default) (color 0 0 0 0)))
 (wire (pts (xy 190.5 99.06) (xy 208.28 99.06)) (stroke (width 0) (type default) (color 0 0 0 0)))
 (wire (pts (xy 190.5 104.14) (xy 208.28 104.14)) (stroke (width 0) (type default) (color 0 0 0 0)))
 (wire (pts (xy 208.28 124.46) (xy 200.66 124.46)) (stroke (width 0) (type default) (color 0 0 0 0)))
 (wire (pts (xy 83.82 111.76) (xy 95.25 111.76)) (stroke (width 0) (type default) (color 0 0 0 0)))
 (wire (pts (xy 224.79 135.89) (xy 224.79 129.54)) (stroke (width 0) (type default) (color 0 0 0 0)))
 (wire (pts (xy 190.5 114.3) (xy 208.28 114.3)) (stroke (width 0) (type default) (color 0 0 0 0)))

 (label "ADC7" (at 95.25 109.22 0) (effects (font (size 1.27 1.27)) (justify left bottom)))
 (label "ADC9" (at 95.25 111.76 0) (effects (font (size 1.27 1.27)) (justify left bottom)))
 (label "ADC6" (at 238.76 104.14 0) (effects (font (size 1.27 1.27)) (justify left bottom)))
 (label "SPI1_MISO" (at 95.25 86.36 0) (effects (font (size 1.27 1.27)) (justify left bottom)))
 (label "ADC0" (at 238.76 99.06 0) (effects (font (size 1.27 1.27)) (justify left bottom)))
 (label "ADC8" (at 59.69 111.76 180) (effects (font (size 1.27 1.27)) (justify right bottom)))
 (label "ADC6" (at 59.69 109.22 180) (effects (font (size 1.27 1.27)) (justify right bottom)))
 (label "SPI1_MOSI" (at 59.69 86.36 180) (effects (font (size 1.27 1.27)) (justify right bottom)))
 (label "I2C2_SDA" (at 59.69 96.52 180) (effects (font (size 1.27 1.27)) (justify right bottom)))
 (label "VM" (at 59.69 124.46 180) (effects (font (size 1.27 1.27)) (justify right bottom)))
 (label "SPI1_SCK" (at 190.5 91.44 180) (effects (font (size 1.27 1.27)) (justify right bottom)))
 (label "ADC5" (at 95.25 106.68 0) (effects (font (size 1.27 1.27)) (justify left bottom)))
 (label "GPIO3" (at 95.25 116.84 0) (effects (font (size 1.27 1.27)) (justify left bottom)))
 (label "SPI2_SCK" (at 59.69 93.98 180) (effects (font (size 1.27 1.27)) (justify right bottom)))
 (label "ADC9" (at 238.76 109.22 0) (effects (font (size 1.27 1.27)) (justify left bottom)))
 (label "ADC3" (at 95.25 104.14 0) (effects (font (size 1.27 1.27)) (justify left bottom)))
 (label "SPI2_MISO" (at 95.25 91.44 0) (effects (font (size 1.27 1.27)) (justify left bottom)))
 (label "GPIO2" (at 59.69 116.84 180) (effects (font (size 1.27 1.27)) (justify right bottom)))
 (label "SPI2_SCK" (at 190.5 96.52 180) (effects (font (size 1.27 1.27)) (justify right bottom)))
 (label "I2C2_SCL" (at 95.25 96.52 0) (effects (font (size 1.27 1.27)) (justify left bottom)))
 (label "I2C1_SDA" (at 238.76 83.82 0) (effects (font (size 1.27 1.27)) (justify left bottom)))
 (label "GPIO3" (at 238.76 121.92 0) (effects (font (size 1.27 1.27)) (justify left bottom)))
 (label "SPI2_MISO" (at 238.76 96.52 0) (effects (font (size 1.27 1.27)) (justify left bottom)))
 (label "UART1_RX" (at 238.76 81.28 0) (effects (font (size 1.27 1.27)) (justify left bottom)))
 (label "ADC2" (at 59.69 104.14 180) (effects (font (size 1.27 1.27)) (justify right bottom)))
 (label "GPIO0" (at 190.5 109.22 180) (effects (font (size 1.27 1.27)) (justify right bottom)))
 (label "I2C1_SCL" (at 95.25 81.28 0) (effects (font (size 1.27 1.27)) (justify left bottom)))
 (label "I2C1_SDA" (at 59.69 81.28 180) (effects (font (size 1.27 1.27)) (justify right bottom)))
 (label "SPI1_NCS" (at 95.25 88.9 0) (effects (font (size 1.27 1.27)) (justify left bottom)))
 (label "ADC7" (at 190.5 104.14 180) (effects (font (size 1.27 1.27)) (justify right bottom)))
 (label "GPIO2" (at 238.76 116.84 0) (effects (font (size 1.27 1.27)) (justify left bottom)))
 (label "SPI2_NCS" (at 95.25 93.98 0) (effects (font (size 1.27 1.27)) (justify left bottom)))
 (label "ADC1" (at 95.25 101.6 0) (effects (font (size 1.27 1.27)) (justify left bottom)))
 (label "ADC4" (at 238.76 88.9 0) (effects (font (size 1.27 1.27)) (justify left bottom)))
 (label "SPI2_MOSI" (at 190.5 93.98 180) (effects (font (size 1.27 1.27)) (justify right bottom)))
 (label "SPI1_SCK" (at 59.69 88.9 180) (effects (font (size 1.27 1.27)) (justify right bottom)))
 (label "GPIO1" (at 95.25 114.3 0) (effects (font (size 1.27 1.27)) (justify left bottom)))
 (label "I2C2_SCL" (at 190.5 86.36 180) (effects (font (size 1.27 1.27)) (justify right bottom)))
 (label "UART1_TX" (at 190.5 81.28 180) (effects (font (size 1.27 1.27)) (justify right bottom)))
 (label "ADC1" (at 190.5 99.06 180) (effects (font (size 1.27 1.27)) (justify right bottom)))
 (label "VM" (at 190.5 129.54 180) (effects (font (size 1.27 1.27)) (justify right bottom)))
 (label "SPI1_NCS" (at 238.76 93.98 0) (effects (font (size 1.27 1.27)) (justify left bottom)))
 (label "ADC3" (at 238.76 114.3 0) (effects (font (size 1.27 1.27)) (justify left bottom)))
 (label "SPI1_MOSI" (at 238.76 91.44 0) (effects (font (size 1.27 1.27)) (justify left bottom)))
 (label "UART1_RX" (at 59.69 83.82 180) (effects (font (size 1.27 1.27)) (justify right bottom)))
 (label "GPIO0" (at 59.69 114.3 180) (effects (font (size 1.27 1.27)) (justify right bottom)))
 (label "GPIO1" (at 190.5 114.3 180) (effects (font (size 1.27 1.27)) (justify right bottom)))
 (label "SPI1_MISO" (at 190.5 88.9 180) (effects (font (size 1.27 1.27)) (justify right bottom)))
 (label "SPI2_NCS" (at 238.76 101.6 0) (effects (font (size 1.27 1.27)) (justify left bottom)))
 (label "I2C2_SDA" (at 190.5 83.82 180) (effects (font (size 1.27 1.27)) (justify right bottom)))
 (label "ADC8" (at 238.76 106.68 0) (effects (font (size 1.27 1.27)) (justify left bottom)))
 (label "ADC5" (at 238.76 86.36 0) (effects (font (size 1.27 1.27)) (justify left bottom)))
 (label "ADC4" (at 59.69 106.68 180) (effects (font (size 1.27 1.27)) (justify right bottom)))
 (label "VM" (at 95.25 124.46 0) (effects (font (size 1.27 1.27)) (justify left bottom)))
 (label "SPI2_MOSI" (at 59.69 91.44 180) (effects (font (size 1.27 1.27)) (justify right bottom)))
 (label "I2C1_SCL" (at 190.5 78.74 180) (effects (font (size 1.27 1.27)) (justify right bottom)))
 (label "UART1_TX" (at 95.25 83.82 0) (effects (font (size 1.27 1.27)) (justify left bottom)))
 (label "ADC0" (at 59.69 101.6 180) (effects (font (size 1.27 1.27)) (justify right bottom)))
 (label "ADC2" (at 238.76 111.76 0) (effects (font (size 1.27 1.27)) (justify left bottom)))

 (symbol (lib_id "power:GND") (at 224.79 135.89 0) (unit 1) (in_bom yes) (on_board yes) (fields_autoplaced)
  (property "Reference" "#PWR0107" (id 0) (at 224.79 142.24 0) (effects (font (size 1.27 1.27)) hide))
  (property "Value" "GND" (id 1) (at 224.79 140.97 0))
  (property "Footprint" "" (id 2) (at 224.79 135.89 0) (effects (font (size 1.27 1.27)) hide))
  (property "Datasheet" "" (id 3) (at 224.79 135.89 0) (effects (font (size 1.27 1.27)) hide)) (pin "1"))

 (symbol (lib_id "power:+5V") (at 91.44 73.66 0) (unit 1) (in_bom yes) (on_board yes) (fields_autoplaced)
  (property "Reference" "#PWR0106" (id 0) (at 91.44 77.47 0) (effects (font (size 1.27 1.27)) hide))
  (property "Value" "+5V" (id 1) (at 91.44 68.58 0))
  (property "Footprint" "" (id 2) (at 91.44 73.66 0) (effects (font (size 1.27 1.27)) hide))
  (property "Datasheet" "" (id 3) (at 91.44 73.66 0) (effects (font (size 1.27 1.27)) hide)) (pin "1"))

 (symbol (lib_id "power:+5V") (at 228.6 73.66 0) (unit 1) (in_bom yes) (on_board yes) (fields_autoplaced)
  (property "Reference" "#PWR0104" (id 0) (at 228.6 77.47 0) (effects (font (size 1.27 1.27)) hide))
  (property "Value" "+5V" (id 1) (at 228.6 68.58 0))
  (property "Footprint" "" (id 2) (at 228.6 73.66 0) (effects (font (size 1.27 1.27)) hide))
  (property "Datasheet" "" (id 3) (at 228.6 73.66 0) (effects (font (size 1.27 1.27)) hide)) (pin "1"))

 (symbol (lib_id "Connector_Generic:Conn_02x20_Odd_Even") (at 76.2 99.06 0) (unit 1) (in_bom yes) (on_board yes) (fields_autoplaced)
  (property "Reference" "J1" (id 0) (at 77.47 69.85 0))
  (property "Value" "Conn_02x20_Odd_Even" (id 1) (at 77.47 72.39 0))
  (property "Footprint" "pmod-conn_6x2:con_Alchemy_mirrored" (id 2) (at 76.2 99.06 0) (effects (font (size 1.27 1.27)) hide))
  (property "Datasheet" "~" (id 3) (at 76.2 99.06 0) (effects (font (size 1.27 1.27)) hide)) (pin "1") (pin "10") (pin "11") (pin "12") (pin "13") (pin "14") (pin "15") (pin "16") (pin "17") (pin "18") (pin "19") (pin "2") (pin "20") (pin "21") (pin "22") (pin "23") (pin "24") (pin "25") (pin "26") (pin "27") (pin "28") (pin "29") (pin "3") (pin "30") (pin "31") (pin "32") (pin "33") (pin "34") (pin "35") (pin "36") (pin "37") (pin "38") (pin "39") (pin "4") (pin "40") (pin "5") (pin "6") (pin "7") (pin "8") (pin "9"))

 (symbol (lib_id "power:GND") (at 67.31 128.27 0) (unit 1) (in_bom yes) (on_board yes) (fields_autoplaced)
  (property "Reference" "#PWR0101" (id 0) (at 67.31 134.62 0) (effects (font (size 1.27 1.27)) hide))
  (property "Value" "GND" (id 1) (at 67.31 133.35 0))
  (property "Footprint" "" (id 2) (at 67.31 128.27 0) (effects (font (size 1.27 1.27)) hide))
  (property "Datasheet" "" (id 3) (at 67.31 128.27 0) (effects (font (size 1.27 1.27)) hide)) (pin "1"))

 (symbol (lib_id "power:GND") (at 204.47 135.89 0) (unit 1) (in_bom yes) (on_board yes) (fields_autoplaced)
  (property "Reference" "#PWR0108" (id 0) (at 204.47 142.24 0) (effects (font (size 1.27 1.27)) hide))
  (property "Value" "GND" (id 1) (at 204.47 140.97 0))
  (property "Footprint" "" (id 2) (at 204.47 135.89 0) (effects (font (size 1.27 1.27)) hide))
  (property "Datasheet" "" (id 3) (at 204.47 135.89 0) (effects (font (size 1.27 1.27)) hide)) (pin "1"))

 (symbol (lib_id "power:GND") (at 87.63 128.27 0) (unit 1) (in_bom yes) (on_board yes) (fields_autoplaced)
  (property "Reference" "#PWR0102" (id 0) (at 87.63 134.62 0) (effects (font (size 1.27 1.27)) hide))
  (property "Value" "GND" (id 1) (at 87.63 133.35 0))
  (property "Footprint" "" (id 2) (at 87.63 128.27 0) (effects (font (size 1.27 1.27)) hide))
  (property "Datasheet" "" (id 3) (at 87.63 128.27 0) (effects (font (size 1.27 1.27)) hide)) (pin "1"))

 (symbol (lib_id "power:+5V") (at 200.66 73.66 0) (unit 1) (in_bom yes) (on_board yes) (fields_autoplaced)
  (property "Reference" "#PWR0103" (id 0) (at 200.66 77.47 0) (effects (font (size 1.27 1.27)) hide))
  (property "Value" "+5V" (id 1) (at 200.66 68.58 0))
  (property "Footprint" "" (id 2) (at 200.66 73.66 0) (effects (font (size 1.27 1.27)) hide))
  (property "Datasheet" "" (id 3) (at 200.66 73.66 0) (effects (font (size 1.27 1.27)) hide)) (pin "1"))

 (symbol (lib_id "power:+5V") (at 63.5 73.66 0) (unit 1) (in_bom yes) (on_board yes) (fields_autoplaced)
  (property "Reference" "#PWR0105" (id 0) (at 63.5 77.47 0) (effects (font (size 1.27 1.27)) hide))
  (property "Value" "+5V" (id 1) (at 63.5 68.58 0))
  (property "Footprint" "" (id 2) (at 63.5 73.66 0) (effects (font (size 1.27 1.27)) hide))
  (property "Datasheet" "" (id 3) (at 63.5 73.66 0) (effects (font (size 1.27 1.27)) hide)) (pin "1"))

 (symbol (lib_id "Connector_Generic:Conn_02x22_Odd_Even") (at 213.36 104.14 0) (mirror x) (unit 1) (in_bom yes) (on_board yes) (fields_autoplaced)
  (property "Reference" "J2" (id 0) (at 214.63 69.85 0))
  (property "Value" "Conn_02x22_Odd_Even" (id 1) (at 214.63 72.39 0))
  (property "Footprint" "Connector_PinHeader_2.54mm:PinHeader_2x22_P2.54mm_Vertical" (id 2) (at 213.36 104.14 0) (effects (font (size 1.27 1.27)) hide))
  (property "Datasheet" "~" (id 3) (at 213.36 104.14 0) (effects (font (size 1.27 1.27)) hide)) (pin "1") (pin "10") (pin "11") (pin "12") (pin "13") (pin "14") (pin "15") (pin "16") (pin "17") (pin "18") (pin "19") (pin "2") (pin "20") (pin "21") (pin "22") (pin "23") (pin "24") (pin "25") (pin "26") (pin "27") (pin "28") (pin "29") (pin "3") (pin "30") (pin "31") (pin "32") (pin "33") (pin "34") (pin "35") (pin "36") (pin "37") (pin "38") (pin "39") (pin "4") (pin "40") (pin "41") (pin "42") (pin "43") (pin "44") (pin "5") (pin "6") (pin "7") (pin "8") (pin "9"))

 (sheet_instances (path "" (page "1")))

)
